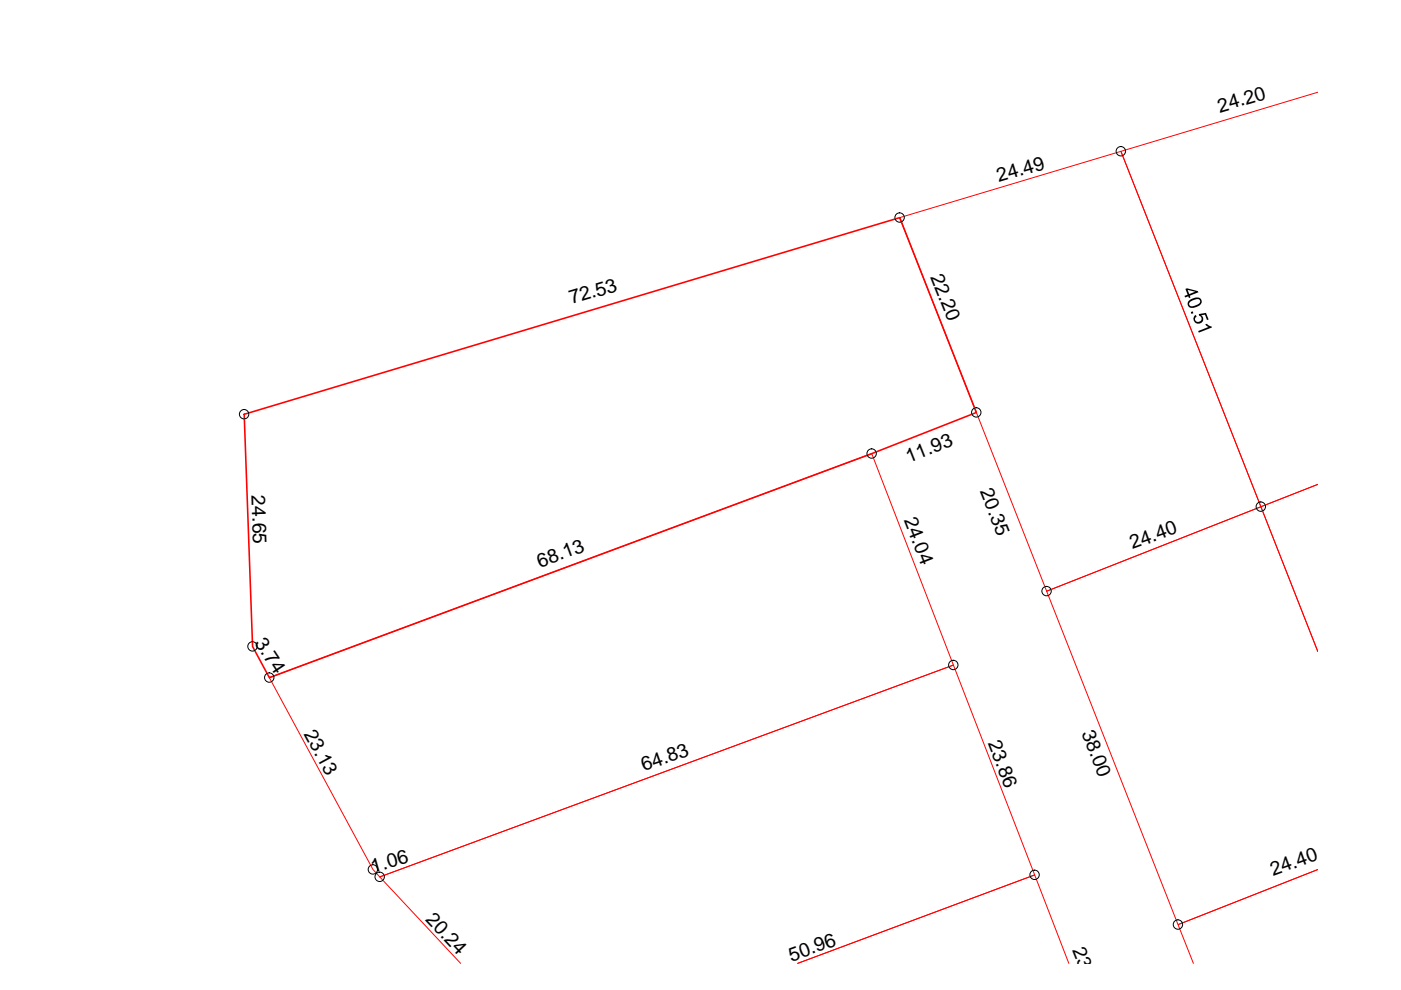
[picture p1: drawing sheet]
<svg xmlns="http://www.w3.org/2000/svg" width="297mm" height="210mm" viewBox="0 0 297 210" stroke-linecap="round" stroke-linejoin="round" font-family="sans-serif">
<path d="M279.4 19.6l-41.7 12.5 29.6 75.3 12.1-4.7-12.1 4.7 12.1 30.7-12.1-30.7-45.4 17.9 27.9 70.7 29.6-11.6-29.6 11.6 3.2 8.3M190.8 46.1l46.9-14 29.6 75.3-45.4 17.9zM57.1 143.7l127.7-47.5 17.3 44.8-121.6 44.9-1.4-1.5zM97.7 204.3l-17.2-18.4 121.6-44.9 17.3 44.5-50.3 18.8 50.3-18.8 7.2 18.8" fill="none" stroke="#f00" stroke-width=".21"/>
<path d="M51.8 87.8l139-41.7 16.2 41.4-22.2 8.7-127.7 47.5-3.5-6.6z" fill="none" stroke="#f00" stroke-width=".34"/>
<g fill="none" stroke="#000" stroke-width=".21">
<circle cx="237.6" cy="32.1" r=".99"/>
<circle cx="190.7" cy="46.1" r=".99"/>
<circle cx="51.8" cy="87.8" r=".99"/>
<circle cx="184.8" cy="96.2" r=".99"/>
<circle cx="207" cy="87.4" r=".99"/>
<circle cx="267.3" cy="107.4" r=".99"/>
<circle cx="53.5" cy="137.1" r=".99"/>
<circle cx="221.9" cy="125.3" r=".99"/>
<circle cx="57.1" cy="143.7" r=".99"/>
<circle cx="202.1" cy="141" r=".99"/>
<circle cx="79.1" cy="184.3" r=".99"/>
<circle cx="80.5" cy="185.9" r=".99"/>
<circle cx="219.3" cy="185.5" r=".99"/>
<circle cx="249.7" cy="196" r=".99"/>
</g>
<g fill="#000">
<path d="M252.5 66.2l.4-.2 .1 .4-.4 .1zM253.2 67l.3-.2 .2 .3-.3 .4v.5l.4 .2h.4l.5-.3 .1-.4-.2-.3-.3-.2-.1-.4 1.5-.3 .5 1.4-.3 .2-.4-1.2-.8 .1 .4 .6v.6l-.7 .6h-.6l-.4-.1-.3-.6-.1-.5zM254 70.2l2.2-.9-.7-.5 .4-.1 .4 .3 .6 .2 .1 .2-2.8 1.1z"/>
<path d="M251.3 61.3l.4-.2 2.3 .6 .1 .3-1.8 .7 .1 .4-.3 .1-.2-.4-.6 .3-.2-.4 .7-.2zM251.8 61.5l.3 .9 1.3-.6z"/>
<path d="M252 63.9l.8-.6 1.3-.2 .5 .3 .2 .7-.2 .4-.6 .4-.9 .4h-.6l-.4-.2-.3-.4v-.5zM252.3 64l-.2 .4 .1 .3 .3 .2h.4l1.3-.5 .3-.6-.3-.3-.5-.1z"/>
</g>
<g font-size="4.1">
<text x="258.7" y="23.9" transform="rotate(-17 258.7 23.9)">24.20</text>
<text x="211.8" y="38.7" transform="rotate(-17 211.8 38.7)">24.49</text>
<text x="197.2" y="58.7" transform="rotate(68 197.2 58.7)">22.20</text>
<text x="121.2" y="64.6" transform="rotate(-17 121.2 64.6)">72.53</text>
<text x="192.7" y="98.1" transform="rotate(-22 192.7 98.1)">11.93</text>
<text x="53.3" y="105" transform="rotate(88 53.3 105)">24.65</text>
<text x="207.7" y="104.2" transform="rotate(68 207.7 104.2)">20.35</text>
<text x="191.6" y="110.3" transform="rotate(69 191.6 110.3)">24.04</text>
<text x="240.1" y="116.5" transform="rotate(-20 240.1 116.5)">24.40</text>
<text x="114.5" y="120.4" transform="rotate(-20 114.5 120.4)">68.13</text>
<text x="53.9" y="136.4" transform="rotate(57 53.9 136.4)">3.74</text>
<text x="64.3" y="155.6" transform="rotate(62 64.3 155.6)">23.13</text>
<text x="229.3" y="155.3" transform="rotate(69 229.3 155.3)">38.00</text>
<text x="209.4" y="157.6" transform="rotate(69 209.4 157.6)">23.86</text>
<text x="136.5" y="163.5" transform="rotate(-20 136.5 163.5)">64.83</text>
<text x="79.1" y="185" transform="rotate(-16 79.1 185)">1.06</text>
<text x="269.9" y="185.8" transform="rotate(-20 269.9 185.8)">24.40</text>
<text x="90.1" y="195" transform="rotate(47 90.1 195)">20.24</text>
<text x="167.8" y="203.9" transform="rotate(-20 167.8 203.9)">50.96</text>
<text x="227.3" y="201.5" transform="rotate(68 227.3 201.5)">23.91</text>
</g>
</svg>
